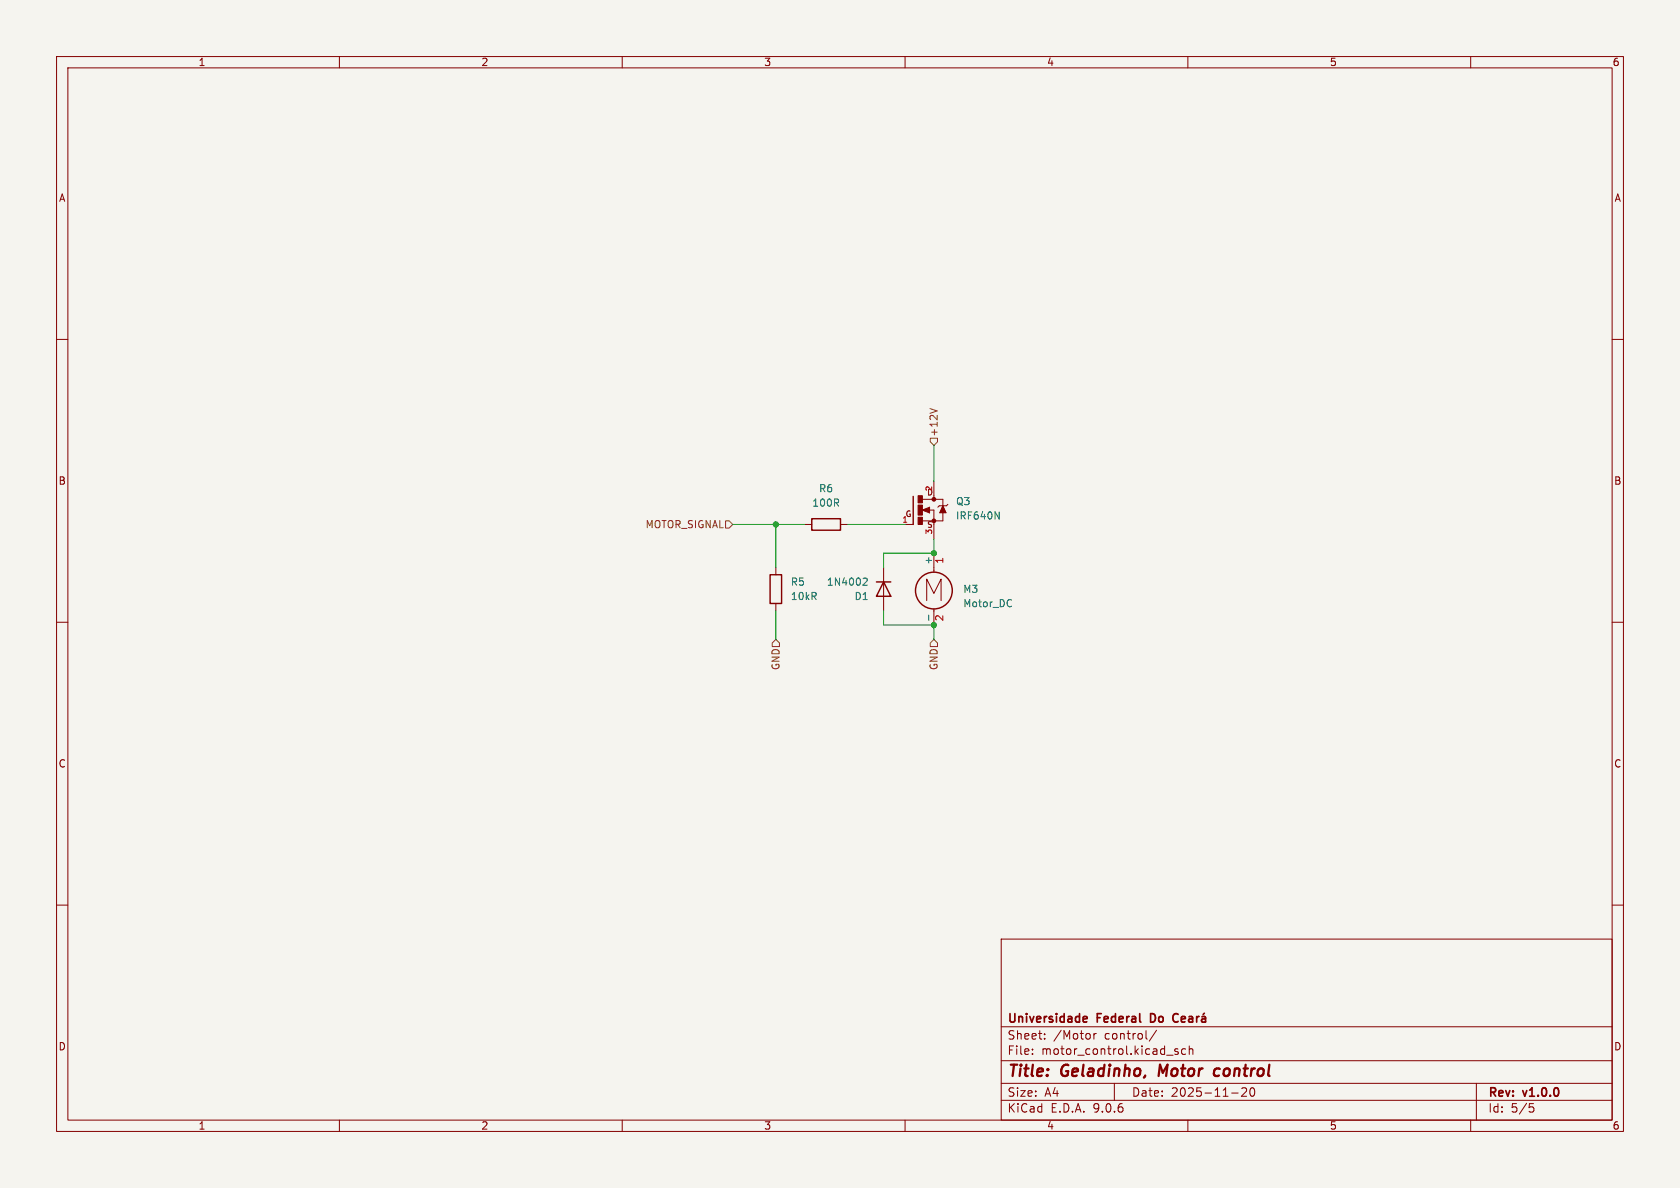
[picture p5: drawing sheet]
<svg xmlns="http://www.w3.org/2000/svg" width="297mm" height="210mm" viewBox="0 0 297 210" stroke-linecap="round" stroke-linejoin="round" font-family="sans-serif">
<path d="M0 0h297v210h-297z" fill="#f5f4ef" stroke="#f5f4ef" stroke-width=".18"/>
<g fill="none" stroke="#840000" stroke-width=".18">
<path d="M10 10h277v190h-277zM12 12h273v186h-273zM60 10v2M110 10v2M160 10v2M210 10v2M260 10v2M10 60h2M285 60h2M142.2 92.7h1.3M148.6 92.7h1.3M160 92.7h1.4"/>
<path d="M163.1 90.2l1.2-.5v1zM163.1 88.3h3.6v1.1M164.2 90.2h.9v1.9M165.1 85.1v2.5M165.1 92.7v2.6M165.1 97.8v3.3M166.7 90.6v1.5h-3.6M166.7 89.4l.5 1.2h-1.1zM167.6 89.2l-.3 .2h-1.2l-.3 .3M10 110h2M137.2 100.3v1.3M137.2 106.7v1.3"/>
<path d="M156.2 100.3v7.7M163.8 106.2v-3.8l1.3 2.5 1.3-2.5v3.8M165.1 107.6v2.9M285 110h2M10 160h2M177 166h108v32h-108zM285 160h2M60 198v2M110 198v2M160 198v2M177 194.5h108M177 191.5h108"/>
<path d="M177 187.5h108M177 181.5h108M182.5 186.3v.1M182.5 185.5v.1M184.7 183.6v.1M184.7 182.8v.1M193.4 182.7v1M193.8 182.7l-.3 .1-.1 .2M197 191.5v3M204.5 182.1l-1.3 2M206.2 186.5h1.2M208.2 185.5l-.3-.1-.2 .2v.2l.5 .2v.3h-.5"/>
<path d="M209.6 185.5l-.4-.1-.3 .3v.4l.1 .2h.6M210 198v2M210.2 185.5l.3-.1 .3 .1 .1 .9M210.2 184.9v1.5M217.7 193.2h1.2M219.5 192.4l.6-.1 .2 .1 .1 .3-.9 1.1h.9M221.1 192.4l.2-.1a.81 .81 0 0 1 .6 .6 .81 .81 0 0 1-.3 .8l-.1 .1a.81 .81 0 0 1-.4-1.4zM260 198v2M261 191.5v6.5M270.4 195.1h.7M270.5 195.7h.4l.3 .3-.2 .5-.5 .1"/>
</g>
<path d="M205.1 188.2l-.3 2M214.7 190l.2 .2 .6-.1M215.6 189a.66 .66 0 0 0-.9 .3" fill="none" stroke="#840000" stroke-width=".4"/>
<g fill="none" stroke="#840000" stroke-width=".3">
<path d="M164.2 89.9l-.9 .3 .9 .2v-.2h-.2M191.7 179.7l.4 .1 .1 .2-.7 .2M203.8 179.2h-.4v1.5h.4M208.3 179.3h-.1a.54 .54 0 0 0-.7 .1M210.2 179.8h.6v.9M211.6 179.7v1M212 179.7l-.3 .1-.1 .2M212.5 179.8h.6v.9M212.9 179.1l-.2 .2M192.1 180.6l-.4 .1M207.5 180.5a.52 .52 0 0 0 .8 0M208.8 180.2l.8-.2-.1-.2-.4-.1-.3 .2 .1 .7h.6"/>
<path d="M210.8 180l-.5 .1a.29 .29 0 0 0-.2 .3 .29 .29 0 0 0 .2 .3l.5-.1M213.1 180l-.5 .1a.29 .29 0 0 0-.2 .3 .29 .29 0 0 0 .2 .3l.5-.1"/>
</g>
<g fill="none" stroke="#840000" stroke-width=".25">
<path d="M143.5 91.7h5.1v2h-5.1zM161.4 87.8v4.9M136.1 101.6h2.1v5.1h-2.1zM154.9 102.9h2.6M156.2 102.9l1.3 2.5h-2.6z"/>
<circle cx="165.1" cy="104.4" r="3.3"/>
</g>
<path d="M175.9 90.5l.7 1.3v-1.3M152.8 102.2h.4l.1 .3-.8 .9h.8M164.2 108.7v1M178.8 106v.1M178.8 107.1v.1" fill="none" stroke="#006464" stroke-width=".18"/>
<g fill="#840000" stroke="#840000" stroke-width=".18">
<path d="M162.3 89.3h.8v1.8h-.8z"/>
<path d="M162.3 87.6h.8v1.3h-.8z"/>
<path d="M162.3 91.4h.8v1.3h-.8z"/>
<path d="M166.7 89.5l.5 1.1h-1z"/>
<circle cx="165.1" cy="88.3" r=".33"/>
<circle cx="165.1" cy="92.1" r=".33"/>
</g>
<path d="M164.4 72.2l1.3 .4M164.5 77.5h1.2v.6l-.6 .6-.6-.6zM128.3 92.1h.6l.6 .6-.6 .6h-.6zM137.2 113l.6 .7v.6h-1.3v-.6zM165.1 113l.6 .7v.6h-1.2v-.6z" fill="none" stroke="#725600" stroke-width=".18"/>
<path d="M165.1 78.7v6.4M129.5 92.7h12.7M137.2 92.7v7.6M149.9 92.7h10.1M165.1 95.3v2.5h-8.9v2.5M137.2 108v5M156.2 108v2.5h8.9v2.5" fill="none" stroke="#009600" stroke-width=".18"/>
<g fill="#009600" stroke="#009600" stroke-width=".18">
<circle cx="137.2" cy="92.7" r=".46"/>
<circle cx="165.1" cy="97.8" r=".46"/>
<circle cx="165.1" cy="110.5" r=".46"/>
</g>
<g font-size="2.8" fill="#840000">
<text x="178" y="190.9">Title:</text>
<text x="187.7" y="190.9">Geladinho,</text>
<text x="205.7" y="190.9">Motor</text>
<text x="216.3" y="190.9">control</text>
</g>
<g font-size="2.1" fill="#840000">
<text x="178" y="184">Sheet:</text>
<text x="178" y="181.2">Universidade</text>
<text x="186.2" y="184">/Motor</text>
<text x="194" y="181.2">Federal</text>
<text x="195.3" y="184">control/</text>
<text x="204.1" y="181.2">Do</text>
<text x="178" y="186.7">File:</text>
<text x="184.1" y="186.7">motor_control.kicad_sch</text>
<text x="178" y="196.9">KiCad</text>
<text x="178" y="194.1">Size:</text>
<text x="184.7" y="194.1">A4</text>
<text x="185.7" y="196.9">E.D.A.</text>
<text x="193.3" y="196.9">9.0.6</text>
<text x="200" y="194.1">Date:</text>
<text x="207" y="194.1">2025-11-20</text>
<text x="263" y="194.3">Rev:</text>
<text x="263" y="196.9">Id:</text>
<text x="267.1" y="196.9">5/5</text>
<text x="269.4" y="194.3">v1.0.0</text>
</g>
<g font-size="1.8" fill="#840000">
<text x="35" y="11.9">1</text>
<text x="85" y="11.9">2</text>
<text x="135" y="11.9">3</text>
<text x="185" y="11.9">4</text>
<text x="235" y="11.9">5</text>
<text x="285" y="11.9">6</text>
<text x="10.3" y="35.9">A</text>
<text x="285.3" y="35.9">A</text>
<text x="10.3" y="85.9">B</text>
<text x="285.3" y="85.9">B</text>
<text x="10.3" y="135.9">C</text>
<text x="285.3" y="135.9">C</text>
<text x="10.3" y="185.9">D</text>
<text x="285.3" y="185.9">D</text>
<text x="35" y="199.9">1</text>
<text x="85" y="199.9">2</text>
<text x="135" y="199.9">3</text>
<text x="185" y="199.9">4</text>
<text x="235" y="199.9">5</text>
<text x="285" y="199.9">6</text>
</g>
<g font-size="1.8" fill="#725600">
<text x="166" y="77.3" transform="rotate(-90 166 77.3)">+12V</text>
<text x="114" y="93.6">MOTOR_SIGNAL</text>
<text x="138" y="118.6" transform="rotate(-90 138 118.6)">GND</text>
<text x="166" y="118.6" transform="rotate(-90 166 118.6)">GND</text>
</g>
<g font-size="1.8" fill="#006464">
<text x="143.5" y="89.8">100R</text>
<text x="144.7" y="87.2">R6</text>
<text x="168.9" y="89.5">Q3</text>
<text x="168.9" y="92">IRF640N</text>
<text x="164.8" y="99.9" transform="rotate(-90 164.8 99.9)">+</text>
<text x="139.7" y="103.7">R5</text>
<text x="139.7" y="106.3">10kR</text>
<text x="146.1" y="103.7">1N4002</text>
<text x="151" y="106.3">D1</text>
<text x="170.2" y="105">M3</text>
<text x="170.2" y="107.5">Motor_DC</text>
</g>
<g font-size="1.8" fill="#a90000">
<text x="167.1" y="99.8" transform="rotate(-90 167.1 99.8)">1</text>
<text x="167.1" y="109.9" transform="rotate(-90 167.1 109.9)">2</text>
</g>
<g font-size="1.4" fill="#840000">
<text x="163.8" y="87.8">D</text>
<text x="160" y="91.6">G</text>
<text x="163.8" y="93.5">S</text>
</g>
<g font-size="1.4" fill="#a90000">
<text x="164.8" y="87" transform="rotate(-90 164.8 87)">2</text>
<text x="159.4" y="92.5">1</text>
<text x="164.8" y="94.6" transform="rotate(-90 164.8 94.6)">3</text>
</g>
</svg>
